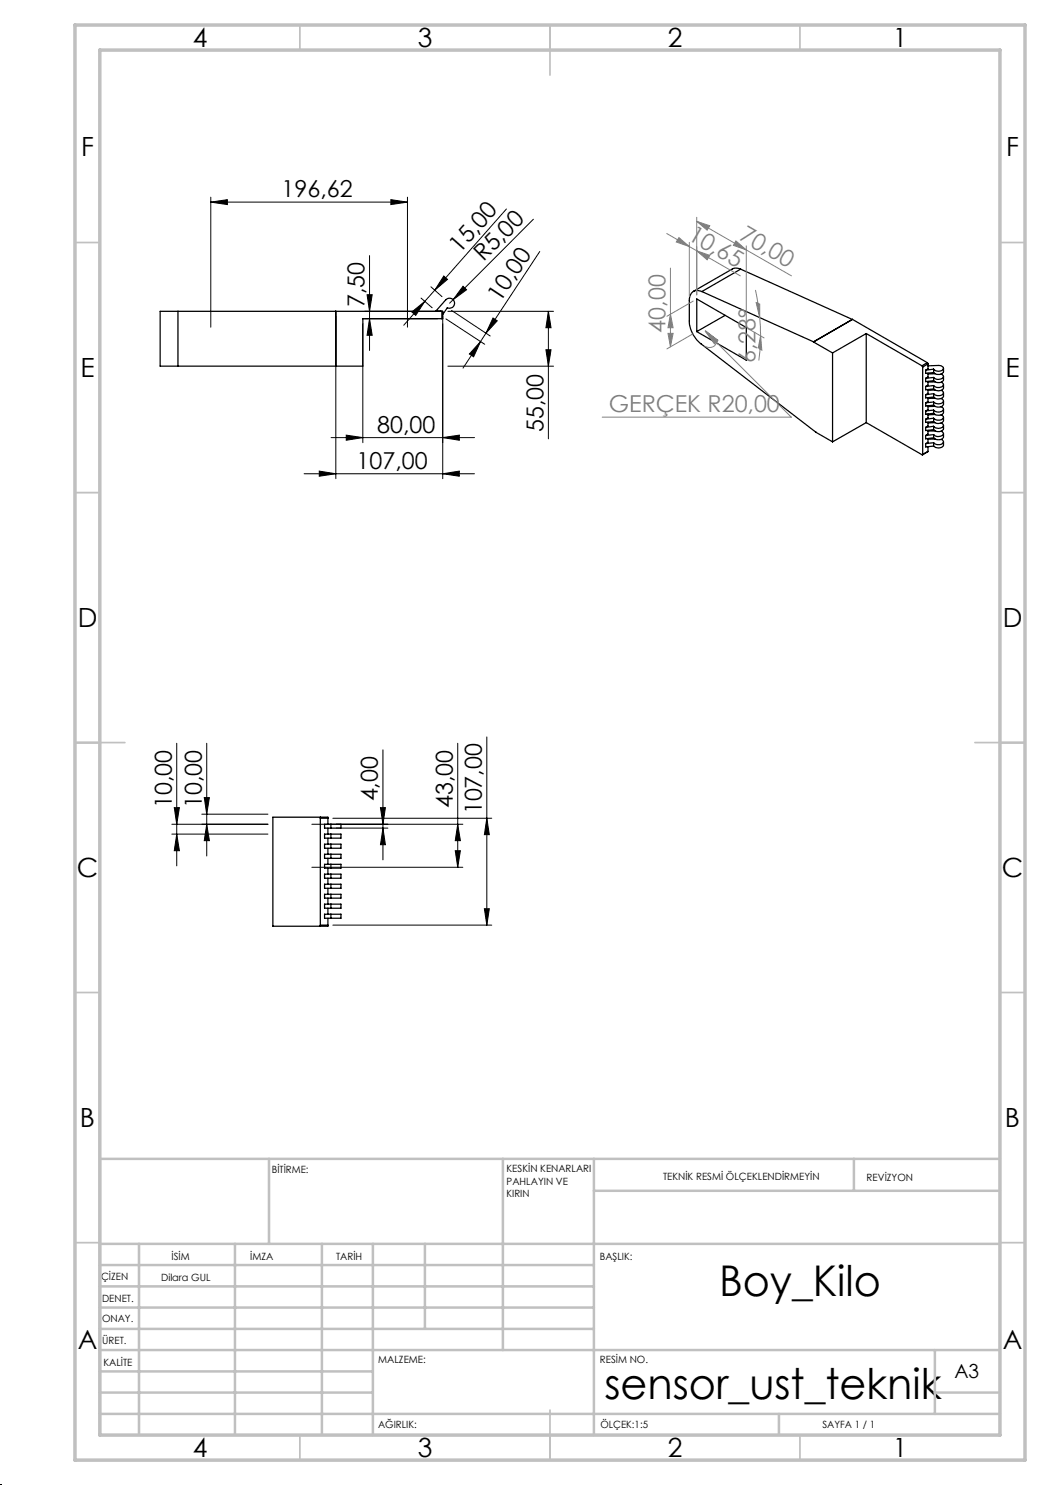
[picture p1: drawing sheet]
<svg xmlns="http://www.w3.org/2000/svg" width="210mm" height="297mm" viewBox="0 0 210 297" stroke-linecap="round" stroke-linejoin="round" font-family="sans-serif">
<g fill="none" stroke="#000" stroke-width=".25">
<path d="M139.3 59.8l10 5.7v6.5l-10-5.7zM140.4 58.3a1.67 1.67 0 0 0-1.9 .1 1.67 1.67 0 0 0-.6 1.7v4.1a6.1 6.1 0 0 0 2.3 4.6l23 17.7 3.3 1.9M140.4 58.3l22.3 10.1M148.1 53.8l-.9-.2-.5 .1-8 4.6M148.1 53.8l-7.7 4.5M148.1 53.8l22.4 10.1M35.6 62.3h-3.6v10.9h3.6M35.6 62.3h52.8M35.6 62.3v10.9M67.1 62.3v10.9M87.2 62.2l1.9-2.2a1.01 1.01 0 0 1 1.4-.2 1.01 1.01 0 0 1 .3 1.4 1.01 1.01 0 0 1-1.3 .4l-1 1.3M88.2 62.2v.1"/>
<path d="M88.4 62.3h.1v1.4h-.1M88.4 63.7h-15.8v9.5h-37M88.4 62.3v1.4M145 63.1l-5.7 3.2M162.7 68.4h.1M162.7 68.4l3.8 2.2M166.5 70.6v17.8M170.5 63.9h.1M170.5 63.9l-7.8 4.5M170.5 63.9l15 8.6M173.2 66.7l-6.7 3.9M173.2 66.7l11.2 6.5"/>
<path d="M173.2 66.7v17.8M184.4 73.2l.1 .2M184.5 73.4v17.5M185.1 74v.7l1.6-.2M185.1 75.7v.6l1.6-.2M185.1 77.3v.7l1.6-.2M185.1 78.9v.7l1.6-.2M185.5 72.5l.1 .3M185.5 72.5l-1.1 .7M185.6 73.2l2-.1a.82 .82 0 0 1 1.1 .7 1.32 1.32 0 0 1-2 0M185.6 72.8v1l-.5 .2M185.6 72.8l-1.1 .6"/>
<path d="M185.6 74.6v.8l-.5 .3M185.6 76.3v.7l-.5 .3M185.6 77.9v.8l-.5 .2M185.6 79.5v.8l-.5 .3M186.7 73.8l-1.6 .2M186.7 73.8v.7M186.7 75.5v.6M186.7 77.1v.7M186.7 78.7v.7M186.7 75.5l-1.6 .2M186.7 77.1l-1.6 .2M186.7 78.7l-1.6 .2"/>
<path d="M187 74.8h-1.4M187 76.4h-1.4M187 78l-1.4 .1M187 79.7h-1.4M188.2 74.8a.5 .5 0 0 1 .5 .6 .5 .5 0 0 1-.6 .4 1.28 1.28 0 0 1-1.4-.3M188.2 76.4a.5 .5 0 0 1 .5 .6 .5 .5 0 0 1-.6 .4 1.28 1.28 0 0 1-1.4-.3M188.2 78.1a.51 .51 0 0 1 .5 .5 .51 .51 0 0 1-.6 .5 1.37 1.37 0 0 1-1.4-.4M188.2 79.7a.51 .51 0 0 1 .5 .5 .51 .51 0 0 1-.6 .5 1.48 1.48 0 0 1-1.4-.3M188.7 73.7v.6a1.23 1.23 0 0 1-2 .2M188.7 75.3v.6a1.23 1.23 0 0 1-2 .2M188.7 76.9v.7a1.25 1.25 0 0 1-2 .2M188.7 78.6v.6a1.28 1.28 0 0 1-2 .2"/>
<path d="M173.2 84.5l11.2 6.5 .1-.1M173.2 84.5l-6.7 3.9M185.1 80.6v.6l1.6-.2M185.1 82.2v.7l1.6-.2M185.1 83.9v.6l1.6-.2M185.1 85.5v.6l1.6-.2M185.1 87.1v.7l1.6-.2M185.1 88.7v.7l1.6-.2M185.6 90.3l-1.1 .7M185.6 81.2v.7l-.5 .3M185.6 82.8v.8l-.5 .3M185.6 84.4v.8l-.5 .3"/>
<path d="M185.6 86.1v.7l-.5 .3M185.6 87.7v.8l-.5 .2M185.6 89.3v1M185.6 90.3l-1.1 .6M186.7 80.4v.6M186.7 82v.7M186.7 83.6v.7M186.7 85.3v.6M186.7 86.9v.7M186.7 88.5v.7M186.7 80.4l-1.6 .2M186.7 82l-1.6 .2"/>
<path d="M186.7 83.6l-1.6 .3M186.7 85.3l-1.6 .2M186.7 86.9l-1.6 .2M186.7 88.5l-1.6 .2M187 81.3h-1.4M187 82.9l-1.4 .1M187 84.5l-1.4 .1M187 86.2h-1.4M187 87.8h-1.4M188.2 81.3a.5 .5 0 0 1 .5 .6 .5 .5 0 0 1-.6 .4 1.28 1.28 0 0 1-1.4-.3M188.2 83a.51 .51 0 0 1 .5 .5 .51 .51 0 0 1-.6 .5 1.37 1.37 0 0 1-1.4-.4M188.2 84.6a.51 .51 0 0 1 .5 .5 .51 .51 0 0 1-.6 .5 1.37 1.37 0 0 1-1.4-.3"/>
<path d="M188.2 86.3a.5 .5 0 0 1 .5 .5 .5 .5 0 0 1-.6 .4 1.28 1.28 0 0 1-1.4-.3M188.2 87.9a.51 .51 0 0 1 .5 .5 .51 .51 0 0 1-.6 .5 1.37 1.37 0 0 1-1.4-.4M188.7 80.2v.7a1.23 1.23 0 0 1-2 .1M188.7 81.8v.7a1.23 1.23 0 0 1-2 .2M188.7 83.5v.6a1.25 1.25 0 0 1-2 .2M188.7 85.1v.7a1.23 1.23 0 0 1-2 .1M188.7 86.7v.7a1.23 1.23 0 0 1-2 .2M188.7 88.4v.6a1.25 1.25 0 0 1-2 .2M64.1 163.4v.3M64.1 163.7h1.5M64.1 163.7v21.3M65.6 163.7v-.3h-11v21.8h11v-.2"/>
<path d="M65.6 163.7v1.1M65.6 165.6v1.2M65.6 167.6v1.2M65.6 169.6v1.2M65.6 171.7v1.2M65.6 173.6v1.2M65.6 175.6v1.2M65.6 177.7v1.2M65.6 179.6v1.2M66.2 172.9h2v.7h-2M66.2 174.8h2v.8h-2M66.2 176.8h2v.9h-2"/>
<path d="M66.2 164.8h2v.8h-2M66.2 178.9h2v.7h-2M66.2 170.8h2v.9h-2M66.2 166.8h2v.8h-2M66.2 168.8h2v.8h-2M66.2 164.8v.8M66.2 166.8v.8M66.2 168.8v.8M66.2 170.8v.9M66.2 172.9v.7M66.2 174.8v.8M66.2 176.8v.9"/>
<path d="M66.2 178.9v.7M66.2 164.8h-1.3v.8h1.3M66.2 166.8h-1.3v.8h1.3M66.2 168.8h-1.3v.8h1.3M66.2 170.8h-1.3v.9h1.3M66.2 172.9h-1.3v.7h1.3M66.2 174.8h-1.3v.8h1.3M66.2 176.8h-1.3v.9h1.3M66.2 178.9h-1.3v.7h1.3M64.1 185v.2M64.1 185h1.5M65.6 181.6v1.2"/>
<path d="M65.6 183.7v1.3M66.2 180.8h2v.8h-2M66.2 182.8h2v.9h-2M66.2 180.8v.8M66.2 182.8v.9M66.2 180.8h-1.3v.8h1.3M66.2 182.8h-1.3v.9h1.3"/>
</g>
<g fill="none" stroke="#000" stroke-width=".2">
<path d="M42.2 39.4v26M78.2 39.9l3.3 .5-3.3 .5zM81.5 39.4v26M42.2 40.4l3.3-.5v1zM42.2 40.4h39.3M73.4 58.9h1l-.5 3.4zM73.9 51.1v19M84.2 59.6l2.2 2M86.2 57.4l2.2 1.9M87 58l-2.1 2.3M88.8 55.2l.7 .7-2.5 2.1zM92.6 57.3l.7 .7-2.7 1.9z"/>
<path d="M101.3 41.8l-14.3 16.2M106.7 43.8l-16.8 16.8M107.9 50.3l-10.7 16.3M67.2 63.2v32.5M72.6 64.7v23.8M72.9 63.7h14.7M72.9 62.3h14.7M73.9 63.7l.5 3.4h-1zM82.4 62.4l2.5-2.1-1.8 2.8zM84.9 60.3l-4.1 4.7M88.5 63.2v32.5M89.2 63.8l7.7 5.1"/>
<path d="M89.6 62.3h21.1M89.6 73.2h21.1M90.3 62.1l7.7 5.1M96.1 68.3l-3.5 5.3M96.1 68.3l-1.4 3.1-.8-.6zM97.2 66.6l-1.1 1.7M98.6 63.6l.8 .6-2.2 2.4zM109.2 70h1l-.5 3.2zM109.7 62.3l.5 3.2h-1zM109.7 62.3v25.5M60.8 94.8h34.1M63.9 94.2l3.3 .6-3.3 .4z"/>
<path d="M66.2 87.5h28.7M69.3 87l3.3 .5-3.3 .5zM88.5 94.8l3.4-.6v1zM88.5 87.5l3.4-.5v1zM35.3 148.7v24.5M40.9 159.5h1l-.6 3.3zM41.3 148.7v22.5M76.6 150v22M91.5 148.7v24.8M97.4 147.4v37.6M34.4 164.8h19.2M34.4 166.8h19.2"/>
<path d="M34.9 161.5h1l-.6 3.3zM35.3 166.8l.6 3.3h-1zM40.4 162.8h13.2M41.3 164.8l.6 3.3h-1zM62.4 164.8h30.2M62.4 173.5h30.2M66.6 163.7h31.8M67.3 165.6h10.3M76.1 161.5h1l-.5 3.3zM76.6 165.6l.5 3.3h-1zM91.1 170.1h1l-.6 3.4zM91.5 164.8l.6 3.3h-1z"/>
<path d="M97.4 163.7l.5 3.2h-1zM66.6 185h31.8M96.9 181.7h1l-.5 3.3z"/>
</g>
<g fill="none" stroke="#808080" stroke-width=".2">
<path d="M133.3 46.7l4.6 2.6M134.1 53.6v15.8M135.8 47.5l2.1 1.8-2.6-.9zM137.9 48.5v10.8M137.9 49.3l10.2 5.9M139.3 50.2l2.7 .9-.6 .9zM139.3 44.3l2.7 .9-.6 .8zM139.3 43.5v15.5M139.3 44.3l10 5.7M147.2 48.2l2.1 1.8-2.6-.9zM149.3 49.2v15.5M149.3 50l9 5.2"/>
<path d="M151.1 58l.5 2.8 .3 2.7M133.6 66.7h1l-.5 2.7zM134.1 62.8l.5 2.7h-1zM138.6 60.2l-5.2 3M138.6 66.7l-5.2 3.1M141 66.2l17.3 17.2h-37.9M141 66.1l2.5 1.9a1.65 1.65 0 0 1-2.6 1.2M141 66.2l2.6 1.8-.7 .8zM150 65.9l2.8 1.7M151.2 60.5l.7 .3v2.7zM151.9 63.5l.2 3.7M152.1 67.2l.3 2.8-.7-.4z"/>
<path d="M152.1 67.2l-.3 4.9"/>
</g>
<path d="M0 297h.1" fill="none" stroke="#000" stroke-width=".2" stroke-dasharray="1.3 .6"/>
<g fill="none" stroke="#c0c0c0" stroke-width=".35">
<path d="M60 5v5M110 5v10M160 5v5M15 48.5h5M200 48.5h5M15 98.5h5M200 98.5h5M15 148.5h10M195 148.5h10M15 198.5h5M200 198.5h5M15 248.5h5"/>
<path d="M200 248.5h5M60 287v5M110 282v10M160 287v5"/>
</g>
<g fill="none" stroke="#c0c0c0" stroke-width=".5">
<path d="M53.8 231.8v17M100.6 231.8v38.2M118.8 231.8v55.2M118.8 238.2h81.2M170.8 231.8v6.4M200 231.8h-180v55.2M20 248.8h180M20 257.3h98.8M20 253h98.8M27.8 248.8v38.2M47 248.8v38.2M64.4 248.8v38.2"/>
<path d="M74.6 248.8v38.2M85 248.8v17M20 265.8h98.8M20 261.5h98.8M20 278.5h54.6M20 274.3h54.6M20 270h180M187 278.5h13M187 270v12.8M20 282.8h180M155.8 282.8v4.2"/>
</g>
<path d="M15 5h190v287h-190zM20 10h180v277h-180z" fill="none" stroke="#c0c0c0" stroke-width=".7"/>
<g fill="#000">
<path d="M92.6 57.3l.7 .7-2.7 1.9z"/>
<path d="M78.2 39.9l3.3 .5-3.3 .5zM42.2 40.4l3.3-.5v1zM88.5 87.5l3.4-.5v1zM69.3 87l3.3 .5-3.3 .5z"/>
<path d="M73.9 63.7l.5 3.4h-1zM73.4 58.9h1l-.5 3.4zM41.3 164.8l.6 3.3h-1zM40.9 159.5h1l-.6 3.3z"/>
<path d="M82.4 62.4l2.5-2.1-1.8 2.8zM88.8 55.2l.7 .7-2.5 2.1z"/>
<path d="M98.6 63.6l.8 .6-2.2 2.4zM96.1 68.3l-1.4 3.1-.8-.6z"/>
<path d="M109.7 62.3l.5 3.2h-1zM109.2 70h1l-.5 3.2zM97.4 163.7l.5 3.2h-1zM96.9 181.7h1l-.5 3.3zM91.5 164.8l.6 3.3h-1zM91.1 170.1h1l-.6 3.4zM76.1 161.5h1l-.5 3.3zM76.6 165.6l.5 3.3h-1zM34.9 161.5h1l-.6 3.3zM35.3 166.8l.6 3.3h-1z"/>
<path d="M63.9 94.2l3.3 .6-3.3 .4zM88.5 94.8l3.4-.6v1z"/>
</g>
<g fill="#808080">
<path d="M141 66.2l2.6 1.8-.7 .8z"/>
<path d="M139.3 50.2l2.7 .9-.6 .9zM135.8 47.5l2.1 1.8-2.6-.9z"/>
<path d="M134.1 62.8l.5 2.7h-1zM133.6 66.7h1l-.5 2.7z"/>
<path d="M152.1 67.2l.3 2.8-.7-.4zM151.2 60.5l.7 .3v2.7z"/>
<path d="M139.3 44.3l2.7 .9-.6 .8zM147.2 48.2l2.1 1.8-2.6-.9z"/>
</g>
<g font-size="8.5">
<text x="143.8" y="259.3">Boy_Kilo</text>
<text x="120.9" y="279.7">sensor_ust_teknik</text>
</g>
<g font-size="5.3">
<text x="38.5" y="9.5">4</text>
<text x="83.5" y="9.5">3</text>
<text x="133.6" y="9.5">2</text>
<text x="178.6" y="9.5">1</text>
<text x="16.2" y="31.3">F</text>
<text x="201.2" y="31.3">F</text>
<text x="16.1" y="75.5">E</text>
<text x="201.1" y="75.5">E</text>
<text x="15.5" y="125.5">D</text>
<text x="200.5" y="125.5">D</text>
<text x="15.4" y="175.5">C</text>
<text x="200.4" y="175.5">C</text>
<text x="16" y="225.5">B</text>
<text x="201" y="225.5">B</text>
<text x="15.5" y="269.8">A</text>
<text x="200.5" y="269.8">A</text>
<text x="38.5" y="291.5">4</text>
<text x="83.5" y="291.5">3</text>
<text x="133.6" y="291.5">2</text>
<text x="178.6" y="291.5">1</text>
</g>
<g font-size="4.7">
<text x="56.3" y="39.4">196,62</text>
<text x="92" y="50.8" transform="rotate(-49 92 50.8)">15,00</text>
<text x="96.7" y="52.5" transform="rotate(-45 96.7 52.5)">R5,00</text>
<text x="72.9" y="61.4" transform="rotate(-90 72.9 61.4)">7,50</text>
<text x="100" y="60.5" transform="rotate(-57 100 60.5)">10,00</text>
<text x="75.4" y="86.5">80,00</text>
<text x="108.7" y="86.4" transform="rotate(-90 108.7 86.4)">55,00</text>
<text x="71.3" y="93.7">107,00</text>
<text x="34.4" y="161.6" transform="rotate(-90 34.4 161.6)">10,00</text>
<text x="40.4" y="161.6" transform="rotate(-90 40.4 161.6)">10,00</text>
<text x="75.6" y="160.3" transform="rotate(-90 75.6 160.3)">4,00</text>
<text x="90.6" y="161.6" transform="rotate(-90 90.6 161.6)">43,00</text>
<text x="96.4" y="162.9" transform="rotate(-90 96.4 162.9)">107,00</text>
</g>
<g font-size="4.7" fill="#808080">
<text x="137.4" y="47.8" transform="rotate(30 137.4 47.8)">10,65</text>
<text x="147.6" y="47.8" transform="rotate(30 147.6 47.8)">70,00</text>
<text x="133.1" y="66.5" transform="rotate(-90 133.1 66.5)">40,00</text>
<text x="151.1" y="72.6" transform="rotate(-90 151.1 72.6)">6,28°</text>
<text x="121.8" y="82.4">GERÇEK R20,00</text>
</g>
<text font-size="3.9" x="190.9" y="275.5">A3</text>
<g font-size="2">
<text x="54.4" y="234.6">BİTİRME:</text>
<text x="101.3" y="234.5">KESKİN KENARLARI</text>
<text x="101.3" y="237">PAHLAYIN VE</text>
<text x="101.3" y="239.5">KIRIN</text>
<text x="132.6" y="236">TEKNİK RESMİ ÖLÇEKLENDİRMEYİN</text>
<text x="173.3" y="236.2">REVİZYON</text>
<text x="34.3" y="252">İSİM</text>
<text x="50" y="251.9">İMZA</text>
<text x="67.2" y="251.9">TARİH</text>
<text x="120" y="251.9">BAŞLIK:</text>
<text x="20.2" y="256.1">ÇİZEN</text>
<text x="32.2" y="256.1">Dilara GUL</text>
<text x="20.4" y="260.3">DENET.</text>
<text x="20.4" y="264.4">ONAY.</text>
<text x="20.5" y="268.8">ÜRET.</text>
<text x="20.7" y="273.1">KALİTE</text>
<text x="75.7" y="272.5">MALZEME:</text>
<text x="120" y="272.5">RESİM NO.</text>
<text x="75.6" y="285.5">AĞIRLIK:</text>
<text x="120.1" y="285.6">ÖLÇEK:1:5</text>
<text x="164.5" y="285.6">SAYFA 1 / 1</text>
</g>
</svg>
